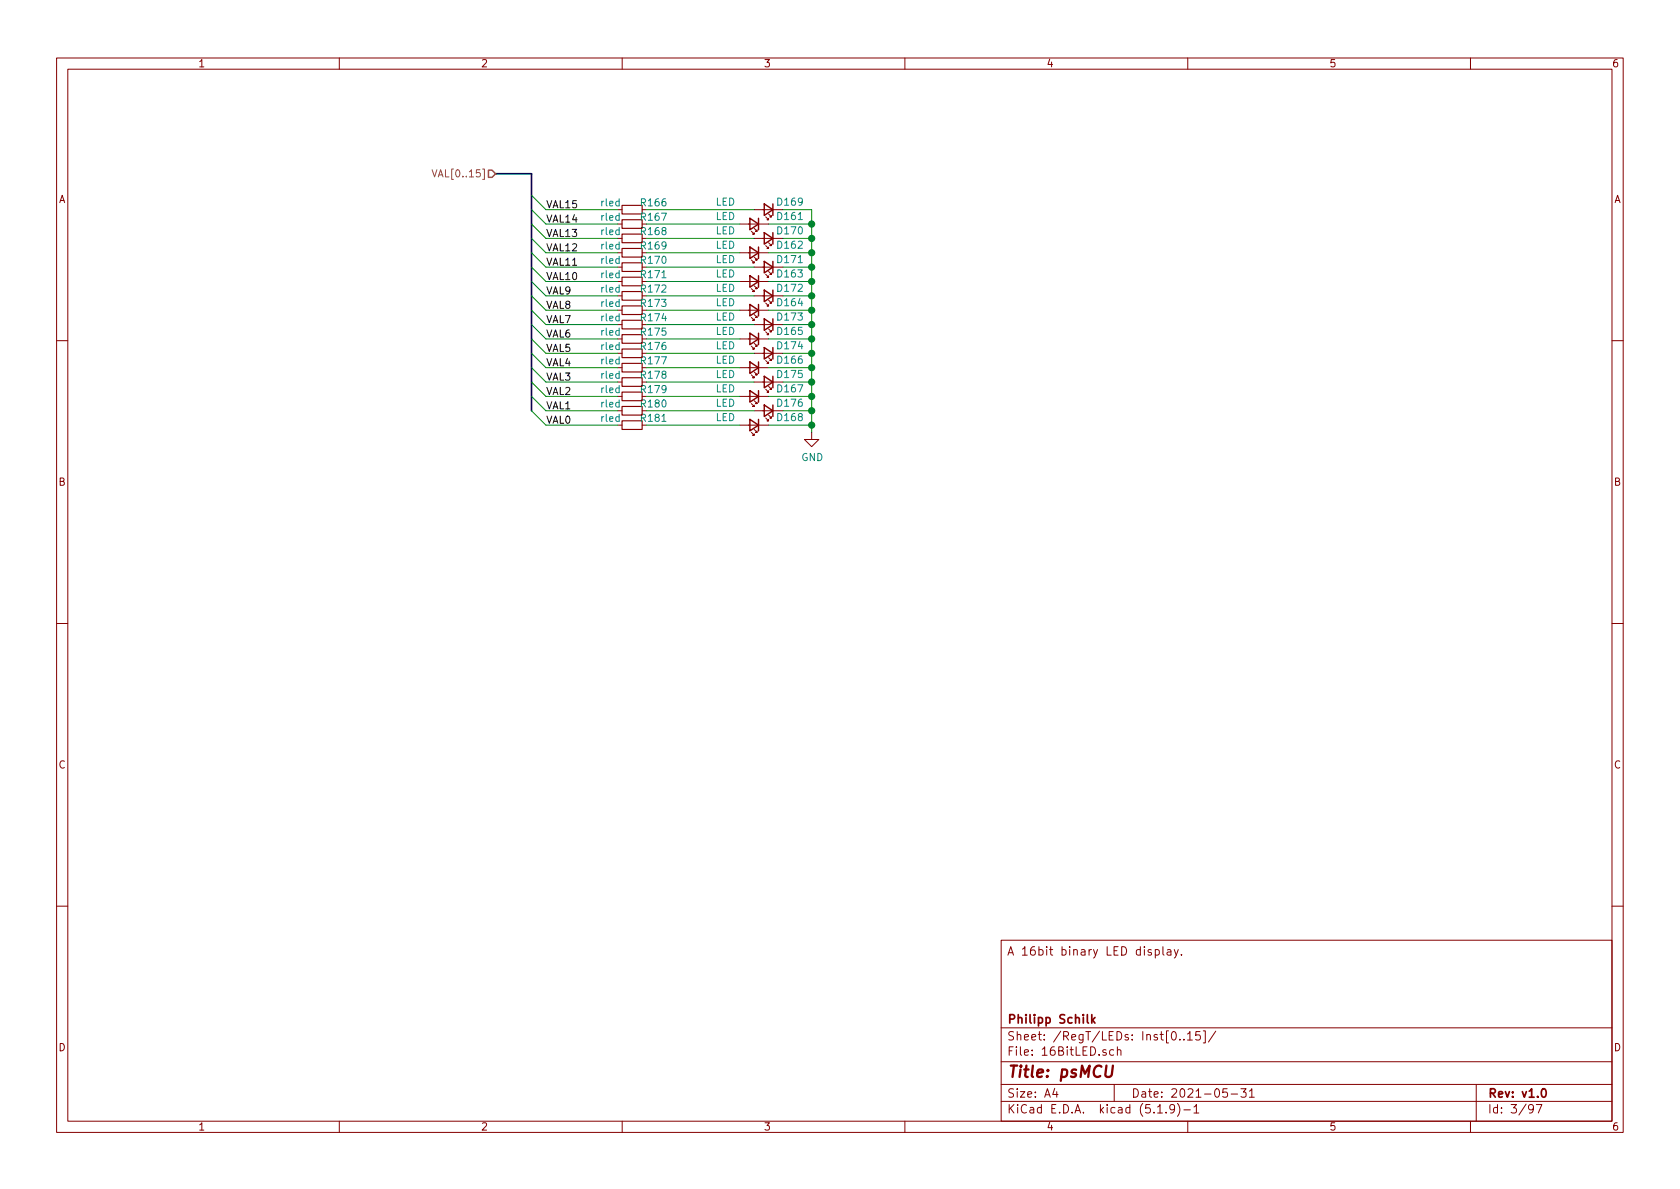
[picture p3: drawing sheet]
<svg xmlns="http://www.w3.org/2000/svg" width="297mm" height="210mm" viewBox="0 0 297 210" stroke-linecap="round" stroke-linejoin="round" font-family="sans-serif">
<g fill="none" stroke="#840000" stroke-width=".18">
<path d="M10 10.3h277v189.9h-277zM12 12.2h273v186.1h-273zM60 10.3v1.9M110 10.3v1.9M160 10.3v1.9M210 10.3v1.9M260 10.3v1.9M109.2 37.1h.8M109.2 39.6h.8M130.8 39.6h5.1M133.3 37.1h5.1M135.4 38.3l.5 .6h-.3h.3v-.3"/>
<path d="M135.9 37.8l.5 .5h-.3h.3v-.2M109.2 47.2h.8M109.2 49.8h.8M109.2 52.3h.8M109.2 44.7h.8M109.2 42.2h.8M109.2 59.9h.8M109.2 57.4h.8M109.2 54.9h.8M130.8 49.8h5.1M130.8 44.7h5.1M130.8 59.9h5.1"/>
<path d="M130.8 54.9h5.1M132.8 51l.5 .6h-.2h.2v-.3M132.8 46l.5 .5h-.2h.2v-.3M132.8 40.9l.5 .5h-.2h.2v-.3M132.8 56.1l.5 .5h-.2h.2v-.2M133.3 50.5l.6 .5h-.3h.3v-.2M133.3 45.5l.6 .5h-.3h.3v-.3M133.3 40.4l.6 .5h-.3h.3v-.3M133.3 55.6l.6 .5h-.3h.3v-.2M133.3 47.2h5.1M133.3 52.3h5.1M133.3 42.2h5.1"/>
<path d="M133.3 57.4h5.1M135.4 53.6l.5 .5h-.3h.3v-.3M135.4 48.5l.5 .5h-.3h.3v-.2M135.4 43.4l.5 .5h-.3h.3v-.2M135.4 58.7l.5 .5h-.3h.3v-.3M135.9 53.1l.5 .5h-.3h.3v-.3M135.9 48l.5 .5h-.3h.3v-.2M135.9 42.9l.5 .5h-.3h.3v-.2M135.9 58.2l.5 .5h-.3h.3v-.3M10 60.2h2M109.2 65h.8M109.2 67.6h.8"/>
<path d="M109.2 70.1h.8M109.2 75.2h.8M109.2 72.6h.8M109.2 62.5h.8M130.8 65h5.1M130.8 70.1h5.1M130.8 75.2h5.1M132.8 66.3l.5 .5h-.2h.2v-.3M132.8 71.4l.5 .5h-.2h.2v-.3M132.8 61.2l.5 .5h-.2h.2v-.2M132.8 76.4l.5 .6h-.2h.2v-.3M133.3 65.8l.6 .5h-.3h.3v-.3"/>
<path d="M133.3 70.9l.6 .5h-.3h.3v-.3M133.3 60.7l.6 .5h-.3h.3v-.2M133.3 75.9l.6 .5h-.3h.3v-.2M133.3 67.6h5.1M133.3 72.6h5.1M133.3 62.5h5.1M135.4 68.8l.5 .5h-.3h.3v-.2M135.4 73.9l.5 .5h-.3h.3v-.2M135.4 63.7l.5 .6h-.3h.3v-.3M135.9 68.3l.5 .5h-.3h.3v-.2M135.9 73.4l.5 .5h-.3h.3v-.2M135.9 63.2l.5 .5h-.3h.3v-.2"/>
<path d="M143.5 76.4v1.3h1.3l-1.3 1.3-1.3-1.3h1.3M285 60.2h2M10 110.3h2M285 110.3h2M10 160.2h2M177 166.3h108v32h-108zM204.3 168l.4-.1 .3 .3-.1 .6-.2 .1-.4-.1M204.3 167.9v1.5M205.6 167.4v1.3l.2 .2M206.4 168h.6v.9M207 168.3h-.4l-.3 .2 .3 .4 .4-.1M207.6 167.9l.4 1"/>
<path d="M208.3 167.9l-.5 1.4-.2 .1M208.9 168.8v.1M285 160.2h2M60 198.3v1.9M110 198.3v1.9M160 198.3v1.9M177 194.8h108M177 191.8h108M177 187.8h108M177 181.8h108M186.5 192.5l-.4 1h1M186.8 193v1"/>
<path d="M196.9 185.7l-.4-.1-.3 .3 .1 .6 .2 .1 .4-.1M197 191.8v3M197.6 185.7a.37 .37 0 0 1 .6 .1v.8M197.6 185.1v1.5M204.7 196.8h.8M206.2 196.7v.1M207.3 182.5l.2-.1a.8 .8 0 0 1 .5 .8 .8 .8 0 0 1-.5 .7 1 1 0 0 1-.2-1.4zM207.7 196l-.1 .1a.48 .48 0 0 1-.6 .1l-.2-.2 .2-.6a.48 .48 0 0 1 .6 .1 1.27 1.27 0 0 1-.2 1.2l-.4 .1M208.2 195.1a1.71 1.71 0 0 1 0 2.3M208.6 183.8v.1M209.3 183.8v.1M209.3 196.3h1.2"/>
<path d="M210 182.8l.4-.4v1.5M210 183.9h.8M210 198.3v1.9M211.1 195.8l.4-.5v1.5M211.1 196.8h.9M212.2 182.4h-.7l-.1 .7 .2-.1 .5 .1 .1 .2v.5l-.2 .1-.6-.1M212.8 182.3h.3v2.1h-.3M215 182.3l-1.3 2M217 192.5h-.7l-.1 .7 .2-.1 .5 .1 .1 .2v.5l-.2 .1-.6-.1M217.7 193.5h1.1M219.4 192.5h.9l-.5 .6 .5 .1v.7l-.3 .1-.6-.1M220.9 193l.4-.5v1.5"/>
<path d="M220.9 194h.9M260 198.3v1.9M261 191.8v6.5M271.1 196l-.3 .3-.4-.1-.1-.2v-.4l.1-.2 .4-.1 .2 .2a1.19 1.19 0 0 1-.2 1.2l-.4 .1M271.6 195.3h1l-.6 1.5"/>
</g>
<path d="M192.3 179.4v1.3l.2 .2M193 179.4v1.5M193.6 179.9l-.6 .6M193.2 180.4l.4 .5M272.7 192.7l.2-.2a.81 .81 0 0 1 .6 .6 .81 .81 0 0 1-.3 .8l-.2 .1a.79 .79 0 0 1-.3-1.3z" fill="none" stroke="#840000" stroke-width=".3"/>
<path d="M195.6 188.4l-.2 1.7 .2 .2a.66 .66 0 0 0 1-.2l.2-1.7" fill="none" stroke="#840000" stroke-width=".41"/>
<g fill="none" stroke="#840000" stroke-width=".2">
<path d="M110 36.3h3.5v1.5h-3.5zM110 38.9h3.5v1.5h-3.5zM110 46.5h3.5v1.5h-3.5zM110 49h3.5v1.5h-3.5zM110 51.6h3.5v1.5h-3.5zM110 43.9h3.5v1.6h-3.5zM110 41.4h3.5v1.5h-3.5zM110 59.2h3.5v1.5h-3.5zM110 56.6h3.5v1.6h-3.5zM110 54.1h3.5v1.5h-3.5zM110 74.4h3.5v1.5h-3.5zM110 71.9h3.5v1.5h-3.5z"/>
<path d="M110 69.3h3.5v1.6h-3.5zM110 66.8h3.5v1.5h-3.5zM110 64.3h3.5v1.5h-3.5zM110 61.7h3.5v1.5h-3.5z"/>
</g>
<g fill="none" stroke="#840000" stroke-width=".25">
<path d="M132.6 38.6l1.5 1-1.5 1zM134.1 38.6v2M135.1 36.1l1.6 1-1.6 1zM136.7 36.1v2M132.6 48.8l1.5 1-1.5 1zM132.6 43.7l1.5 1-1.5 1zM132.6 58.9l1.5 1-1.5 1.1zM132.6 53.8l1.5 1.1-1.5 1zM134.1 43.7v2M134.1 48.8v2M134.1 53.8v2.1M134.1 58.9v2.1"/>
<path d="M135.1 51.3l1.6 1-1.6 1zM135.1 46.2l1.6 1-1.6 1.1zM135.1 41.1l1.6 1.1-1.6 1zM135.1 56.4l1.6 1-1.6 1zM136.7 41.1v2.1M136.7 46.2v2.1M136.7 51.3v2M136.7 56.4v2M132.6 64l1.5 1-1.5 1zM132.6 69.1l1.5 1-1.5 1zM132.6 74.2l1.5 1-1.5 1zM134.1 64v2"/>
<path d="M134.1 69.1v2M134.1 74.2v2M135.1 66.5l1.6 1.1-1.6 1zM135.1 71.6l1.6 1-1.6 1.1zM135.1 61.5l1.6 1-1.6 1zM136.7 61.5v2M136.7 66.5v2.1M136.7 71.6v2.1"/>
</g>
<path d="M87.6 30.7h6.4v41.9" fill="none" stroke="#000084" stroke-width=".3"/>
<g fill="none" stroke="#008400" stroke-width=".18">
<path d="M94 39.6l2.5 2.6h12.7M94 37.1l2.5 2.5h12.7M94 34.5l2.5 2.6h12.7M114.3 39.6h16.5M114.3 37.1h19M135.9 39.6h7.6M138.4 37.1h5.1v39.3M94 42.2l2.5 2.5h12.7M94 47.2l2.5 2.6h12.7M94 49.8l2.5 2.5h12.7M94 44.7l2.5 2.5h12.7M94 52.3l2.5 2.6h12.7"/>
<path d="M94 59.9l2.5 2.6h12.7M94 57.4l2.5 2.5h12.7M94 54.9l2.5 2.5h12.7M114.3 44.7h16.5M114.3 49.8h16.5M114.3 42.2h19M114.3 52.3h19M114.3 47.2h19M114.3 54.9h16.5M114.3 59.9h16.5M114.3 57.4h19M135.9 44.7h7.6"/>
<path d="M135.9 49.8h7.6M135.9 54.9h7.6M135.9 59.9h7.6M138.4 42.2h5.1M138.4 52.3h5.1M138.4 47.2h5.1M138.4 57.4h5.1M94 72.6l2.5 2.6h12.7M94 70.1l2.5 2.5h12.7M94 67.6l2.5 2.5h12.7M94 65l2.5 2.6h12.7M94 62.5l2.5 2.5h12.7"/>
<path d="M114.3 75.2h16.5M114.3 72.6h19M114.3 70.1h16.5M114.3 67.6h19M114.3 65h16.5M114.3 62.5h19M135.9 75.2h7.6M135.9 70.1h7.6M135.9 65h7.6M138.4 72.6h5.1M138.4 67.6h5.1M138.4 62.5h5.1"/>
</g>
<path d="M76.4 30l.4 1.3 .4-1.3" fill="none" stroke="#848400" stroke-width=".18"/>
<path d="M86.4 30.1h.6l.6 .6-.6 .7h-.6z" fill="none" stroke="#848400" stroke-width=".25"/>
<g fill="#008400" stroke="#008400" stroke-width=".25">
<circle cx="143.5" cy="52.3" r=".51"/>
<circle cx="143.5" cy="54.9" r=".51"/>
<circle cx="143.5" cy="44.7" r=".51"/>
<circle cx="143.5" cy="75.2" r=".51"/>
<circle cx="143.5" cy="49.8" r=".51"/>
<circle cx="143.5" cy="67.6" r=".51"/>
<circle cx="143.5" cy="72.6" r=".51"/>
<circle cx="143.5" cy="47.2" r=".51"/>
<circle cx="143.5" cy="57.4" r=".51"/>
<circle cx="143.5" cy="42.2" r=".51"/>
<circle cx="143.5" cy="39.6" r=".51"/>
<circle cx="143.5" cy="59.9" r=".51"/>
<circle cx="143.5" cy="62.5" r=".51"/>
<circle cx="143.5" cy="70.1" r=".51"/>
<circle cx="143.5" cy="65" r=".51"/>
</g>
<text font-size="2.8" fill="#840000" x="178" y="190.5">Title: psMCU</text>
<g font-size="2.1" fill="#840000">
<text x="178" y="169">A 16bit binary LED display.</text>
<text x="178" y="184">Sheet: /RegT/LEDs: Inst[0..15]/</text>
<text x="178" y="181">Philipp Schilk</text>
<text x="178" y="186.7">File: 16BitLED.sch</text>
<text x="178" y="196.9">KiCad E.D.A. kicad (5.1.9)-1</text>
<text x="178" y="194.1">Size: A4</text>
<text x="200" y="194.1">Date: 2021-05-31</text>
<text x="263" y="194.1">Rev: v1.0</text>
<text x="263" y="196.9">Id: 3/97</text>
</g>
<g font-size="1.8" fill="#840000">
<text x="35" y="11.9">1</text>
<text x="85" y="11.9">2</text>
<text x="135" y="11.9">3</text>
<text x="185" y="11.9">4</text>
<text x="235" y="11.9">5</text>
<text x="285" y="11.9">6</text>
<text x="10.4" y="35.9">A</text>
<text x="285.4" y="35.9">A</text>
<text x="10.4" y="85.9">B</text>
<text x="285.4" y="85.9">B</text>
<text x="10.4" y="135.9">C</text>
<text x="285.4" y="135.9">C</text>
<text x="10.4" y="185.9">D</text>
<text x="285.4" y="185.9">D</text>
<text x="35" y="199.9">1</text>
<text x="85" y="199.9">2</text>
<text x="135" y="199.9">3</text>
<text x="185" y="199.9">4</text>
<text x="235" y="199.9">5</text>
<text x="285" y="199.9">6</text>
</g>
<text font-size="1.8" fill="#848400" x="77.4" y="31.4">VAL[0..15]</text>
<g font-size="1.8">
<text x="96.5" y="36.8">VAL15</text>
<text x="96.5" y="39.4">VAL14</text>
<text x="96.5" y="41.9">VAL13</text>
<text x="96.5" y="47">VAL11</text>
<text x="96.5" y="44.4">VAL12</text>
<text x="96.5" y="49.5">VAL10</text>
<text x="96.5" y="52.1">VAL9</text>
<text x="96.5" y="59.7">VAL6</text>
<text x="96.5" y="57.1">VAL7</text>
<text x="96.5" y="54.6">VAL8</text>
<text x="96.5" y="64.8">VAL4</text>
<text x="96.5" y="62.2">VAL5</text>
<text x="96.5" y="69.8">VAL2</text>
<text x="96.5" y="67.3">VAL3</text>
<text x="96.5" y="72.4">VAL1</text>
<text x="96.5" y="74.9">VAL0</text>
</g>
<g font-size="1.8" fill="#008484">
<text x="106.3" y="41.6">rled</text>
<text x="106.3" y="36.5">rled</text>
<text x="106.3" y="39">rled</text>
<text x="113.5" y="41.6">R168</text>
<text x="113.5" y="36.5">R166</text>
<text x="113.5" y="39">R167</text>
<text x="126.5" y="41.4">LED</text>
<text x="126.5" y="36.4">LED</text>
<text x="126.5" y="38.9">LED</text>
<text x="137.6" y="41.4">D170</text>
<text x="137.6" y="36.4">D169</text>
<text x="137.6" y="38.9">D161</text>
<text x="106.3" y="46.7">rled</text>
<text x="106.3" y="44.1">rled</text>
<text x="113.5" y="46.7">R170</text>
<text x="113.5" y="44.1">R169</text>
<text x="126.5" y="44">LED</text>
<text x="126.5" y="46.5">LED</text>
<text x="137.6" y="44">D162</text>
<text x="137.6" y="46.5">D171</text>
<text x="106.3" y="49.2">rled</text>
<text x="106.3" y="51.7">rled</text>
<text x="113.5" y="49.2">R171</text>
<text x="113.5" y="51.7">R172</text>
<text x="126.5" y="49.1">LED</text>
<text x="126.5" y="51.6">LED</text>
<text x="137.6" y="49.1">D163</text>
<text x="137.6" y="51.6">D172</text>
<text x="106.3" y="59.4">rled</text>
<text x="106.3" y="56.8">rled</text>
<text x="106.3" y="54.3">rled</text>
<text x="113.5" y="59.4">R175</text>
<text x="113.5" y="56.8">R174</text>
<text x="113.5" y="54.3">R173</text>
<text x="126.5" y="59.2">LED</text>
<text x="126.5" y="56.7">LED</text>
<text x="126.5" y="54.1">LED</text>
<text x="137.6" y="59.2">D165</text>
<text x="137.6" y="56.7">D173</text>
<text x="137.6" y="54.1">D164</text>
<text x="106.3" y="64.4">rled</text>
<text x="106.3" y="61.9">rled</text>
<text x="113.5" y="64.4">R177</text>
<text x="113.5" y="61.9">R176</text>
<text x="126.5" y="64.3">LED</text>
<text x="126.5" y="61.8">LED</text>
<text x="137.6" y="64.3">D166</text>
<text x="137.6" y="61.8">D174</text>
<text x="106.3" y="69.5">rled</text>
<text x="106.3" y="67">rled</text>
<text x="113.5" y="69.5">R179</text>
<text x="113.5" y="67">R178</text>
<text x="126.5" y="66.8">LED</text>
<text x="126.5" y="69.4">LED</text>
<text x="126.5" y="71.9">LED</text>
<text x="137.6" y="66.8">D175</text>
<text x="137.6" y="69.4">D167</text>
<text x="137.6" y="71.9">D176</text>
<text x="106.3" y="74.6">rled</text>
<text x="106.3" y="72.1">rled</text>
<text x="113.5" y="74.6">R181</text>
<text x="113.5" y="72.1">R180</text>
<text x="126.5" y="74.5">LED</text>
<text x="137.6" y="74.5">D168</text>
<text x="141.7" y="81.5">GND</text>
</g>
</svg>
